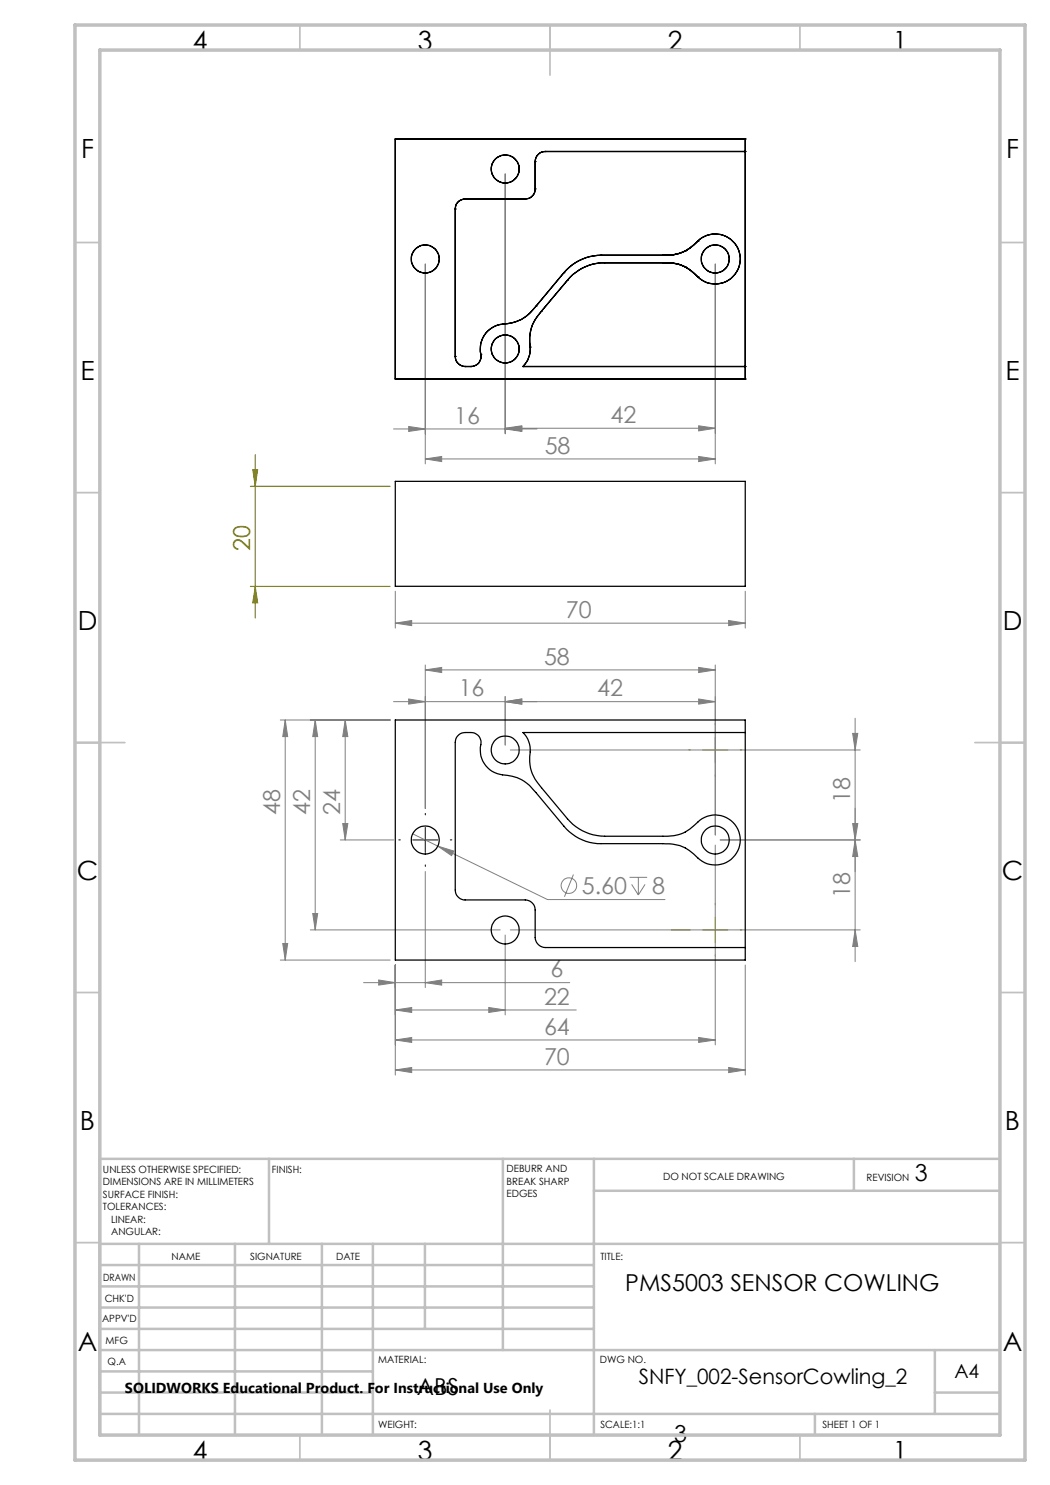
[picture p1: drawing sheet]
<svg xmlns="http://www.w3.org/2000/svg" width="210mm" height="297mm" viewBox="0 0 210 297" stroke-linecap="round" stroke-linejoin="round" font-family="sans-serif">
<g fill="none" stroke="#808080" stroke-width=".2">
<path d="M101 34.8v52M85.1 52.8v40M143.1 52.8v40M78.7 85.8h28.7M81.7 85.3l3.4 .5-3.4 .5zM85.1 91.8l3.2-.5v1zM85.1 91.8h58M101 85.8l3.4-.5v1zM101 85.7l3.4-.5v1zM101 85.7h42.1M139.7 91.3l3.4 .5-3.4 .5zM139.7 85.2l3.4 .5-3.4 .5z"/>
<path d="M79.1 118.2v7.4M149 118.2v7.4M79.1 124.6l3.2-.5v1zM79.1 124.6h69.9M81.7 139.8l3.4 .5-3.4 .5zM85.1 134l3.2-.5v1zM85.1 133v28.7M85.1 134h58M101 139.3v9.7M139.7 139.8l3.4 .5-3.4 .5zM139.7 133.5l3.4 .5-3.4 .5zM143.1 133v34"/>
<path d="M145.7 124.1l3.3 .5-3.3 .5zM56.1 144h21.9M57 144v48M57 144l.5 3.3h-.9zM63 144v42M63 144l.5 3.3h-1zM69 144v24M69 144l.6 3.3h-1.1zM101 140.3l3.4-.5v1zM102.1 150h69.9M143.1 140.3h-64.4M170.5 146.7h1.1l-.6 3.3z"/>
<path d="M171 143.6v48.7M68.1 168h10.6M68.5 164.7h1.1l-.6 3.3zM82.5 166.8l5.1 2.4M85.1 174.3v23.2M87.6 169.2l3.2 1-.5 .9zM87.6 169.2l21.9 10.7h23.5M114.7 174.9l-1.8 4.4M125.9 175.5h3.5M126.3 176.9l1.4 2.1M127.7 175.5v3.5M129 176.9l-1.3 2.1"/>
<path d="M143.1 169v40M144 168h28M170.5 164.7h1.1l-.6 3.3zM171 168l.6 3.3h-1.1zM56.1 192h21.9M56.6 188.7h.9l-.5 3.3zM62.1 186h37.9M62.5 182.7h1l-.5 3.3zM72.7 196.5h41.2M75.7 196l3.4 .5-3.4 .5zM79.1 193v22M85.1 196.5l3.2-.5v1z"/>
<path d="M101 187v16M102.1 186h69.9M149 193v22M171 186l.6 3.3h-1.1zM79.1 214l3.2-.5v1zM79.1 202l3.2-.5v1zM79.1 208l3.2-.5v1zM79.1 214h69.9M79.1 202h36.2M79.1 208h64M97.8 201.5l3.2 .5-3.2 .5zM139.7 207.5l3.4 .5-3.4 .5z"/>
<path d="M145.7 213.5l3.3 .5-3.3 .5z"/>
<circle cx="113.8" cy="177.1" r="1.55"/>
</g>
<path d="M50.1 97.3h27.9M50.6 93.9h.9l-.5 3.4zM51 90.9v32.7M50.1 117.3h27.9M51 117.3l.5 3.3h-.9zM140.5 150h5.1M143.1 147.5v5M140.5 186h5.1M143.1 183.5v5" fill="none" stroke="#808000" stroke-width=".2"/>
<path d="M80.1 168h-.3M85.1 163v-.3M85.1 173v.3M90.1 168h.3" fill="none" stroke="#000" stroke-width=".2" stroke-dasharray="15.2 1.3 1.3 1.3"/>
<path d="M82.6 168h5M85.1 165.5v5" fill="none" stroke="#000" stroke-width=".2"/>
<path d="M138.1 150h-.3M143.1 145v-.3M143.1 155v.3M148.1 150h.3M138.1 186h-3.8M143.1 181v-.3M143.1 191v.3M148.1 186h.3" fill="none" stroke="#808000" stroke-width=".2" stroke-dasharray="15.2 1.3 1.3 1.3"/>
<g fill="none" stroke="#c0c0c0" stroke-width=".35">
<path d="M60 5v5M110 5v10M160 5v5M15 48.5h5M200 48.5h5M15 98.5h5M200 98.5h5M15 148.5h10M195 148.5h10M15 198.5h5M200 198.5h5M15 248.5h5"/>
<path d="M200 248.5h5M60 287v5M110 282v10M160 287v5"/>
</g>
<g fill="none" stroke="#c0c0c0" stroke-width=".5">
<path d="M53.8 231.8v17M100.6 231.8v38.2M118.8 231.8v55.2M118.8 238.2h81.2M170.8 231.8v6.4M200 231.8h-180v55.2M20 248.8h180M20 257.3h98.8M20 253h98.8M27.8 248.8v38.2M47 248.8v38.2M64.4 248.8v38.2"/>
<path d="M74.6 248.8v38.2M85 248.8v17M20 265.8h98.8M20 261.5h98.8M20 278.5h54.6M20 274.3h54.6M20 270h180M187 278.5h13M187 270v12.8M20 282.8h180M163 282.8v4.2"/>
</g>
<path d="M15 5h190v287h-190zM20 10h180v277h-180z" fill="none" stroke="#c0c0c0" stroke-width=".7"/>
<path d="M50.6 93.9h.9l-.5 3.4zM51 117.3l.5 3.3h-.9z" fill="#808000"/>
<g fill="#808080">
<path d="M145.7 124.1l3.3 .5-3.3 .5zM79.1 124.6l3.2-.5v1zM139.7 139.8l3.4 .5-3.4 .5zM101 140.3l3.4-.5v1z"/>
<path d="M79.1 214l3.2-.5v1zM145.7 213.5l3.3 .5-3.3 .5zM75.7 196l3.4 .5-3.4 .5zM85.1 196.5l3.2-.5v1zM79.1 202l3.2-.5v1zM97.8 201.5l3.2 .5-3.2 .5zM79.1 208l3.2-.5v1zM139.7 207.5l3.4 .5-3.4 .5zM85.1 134l3.2-.5v1zM139.7 133.5l3.4 .5-3.4 .5zM87.6 169.2l2.7 1.9 .5-.9zM81.7 139.8l3.4 .5-3.4 .5zM101 140.3l3.4-.5v1zM85.1 91.8l3.2-.5v1zM139.7 91.3l3.4 .5-3.4 .5zM81.7 85.3l3.4 .5-3.4 .5zM101 85.8l3.4-.5v1zM101 85.7l3.4-.5v1zM139.7 85.2l3.4 .5-3.4 .5z"/>
<path d="M171 168l.6 3.3h-1.1zM170.5 146.7h1.1l-.6 3.3z"/>
<path d="M57 144l.5 3.3h-.9zM56.6 188.7h.9l-.5 3.3zM69 144l.6 3.3h-1.1zM68.5 164.7h1.1l-.6 3.3zM63 144l.5 3.3h-1zM62.5 182.7h1l-.5 3.3zM170.5 164.7h1.1l-.6 3.3zM171 186l.6 3.3h-1.1z"/>
</g>
<g fill="none" stroke="#000" stroke-width=".25">
<path d="M79.1 27.8v48M79.1 27.8h69.9M79.1 27.8h.1M93 39.8a1.97 1.97 0 0 0-1.9 2M93 39.8h12.1M93 39.8h.1M105.1 39.8h.1M107 37.8a1.97 1.97 0 0 1-1.9 2M107 32.3v5.5M107 32.3h.1M107 37.8h.1M109 30.3a2.02 2.02 0 0 0-2 2"/>
<path d="M109 30.3h40M109 30.3h.1M149 27.8v48M149 30.3h.1M149 27.8h.1M91.1 41.8v29.5M91.1 41.8h.1M112.8 54.5l-5.6 6.8M112.8 54.5h.1M113.5 56.1l-5.2 6.1M113.5 56.1h.1M120.2 51h.1"/>
<path d="M120.2 51a9.9 9.9 0 0 0-7.4 3.5M120.2 51h12.4M120.9 52.6a9.6 9.6 0 0 0-7.4 3.5M120.9 52.6h11.7M120.9 52.6h.1M132.6 51h.1M132.6 52.6h.1M132.6 52.6a8 8 0 0 1 7 2.8M132.6 52.6a9.2 9.2 0 0 1 4.5 .8M137.1 53.4h.1M137.1 50.2h.1M137.1 50.2a9.7 9.7 0 0 1-4.5 .8"/>
<path d="M137.1 53.4l.8 .5 1.7 1.5M137.1 53.4l1.3 .9 1.2 1.1M139.6 55.4h.1M139.6 48.2h.1M139.6 48.2a5 5 0 0 1 7 .1 5 5 0 0 1 0 7 5 5 0 0 1-7 .1M139.6 48.2a8.2 8.2 0 0 1-7 2.8M139.6 48.2l-.9 .8-1.6 1.2M139.6 48.2l-1.6 1.4-.9 .6M79.1 75.8h69.9M79.1 75.8h.1M91.1 71.3a2.02 2.02 0 0 0 1.9 2M91.1 71.3h.1"/>
<path d="M93 73.3h1.2M93 73.3h.1M94.2 73.3h.1M96.2 70.9a1.99 1.99 0 0 1-2 2.4M96.2 70.9h.1M100.5 64.8h.1M100.5 64.8a5 5 0 0 0-4.3 6.1M104.6 73.3h.1M104.6 73.3h44.4M106 69.4a5.2 5.2 0 0 1-1.4 3.9M106 69.4h.1M107.2 61.3h.1"/>
<path d="M107.2 61.3a8.2 8.2 0 0 1-6.7 3.5M107.2 61.3a8.4 8.4 0 0 1-6.7 3.5M108.3 62.2h.1M108.3 62.2a8.1 8.1 0 0 0-2.3 7.2M149 75.8h.1M149 73.3h.1M79.1 96.3h69.9v21h-69.9zM79.1 144h69.9v48h-69.9zM149 146.5h-44.4a5.3 5.3 0 0 1 1.3 4.9 8 8 0 0 0 2.4 6.1l5.2 6.3a9.8 9.8 0 0 0 7.4 3.4h11.7a8.4 8.4 0 0 0 7-2.8 5 5 0 0 1 7 .1 5 5 0 0 1 0 7 5 5 0 0 1-7 .1 8.7 8.7 0 0 0-7-2.9h-12.4a9.6 9.6 0 0 1-7.4-3.5l-5.6-6.7a8.2 8.2 0 0 0-6.7-3.5 5.1 5.1 0 0 1-4.3-6.4 1.96 1.96 0 0 0-2-2.1 2.62 2.62 0 0 0-2.7 .7l-.3 .6-.1 .7v29.5a1.97 1.97 0 0 0 1.9 2h12.1a2.04 2.04 0 0 1 1.9 2v5.5a2.1 2.1 0 0 0 2 2h40"/>
<circle cx="101.1" cy="33.8" r="2.79"/>
<circle cx="85" cy="51.8" r="2.79"/>
<circle cx="143.1" cy="51.8" r="2.8"/>
<circle cx="101.1" cy="69.8" r="2.79"/>
<circle cx="101.1" cy="150" r="2.79"/>
<circle cx="85" cy="168" r="2.79"/>
<circle cx="143.1" cy="168" r="2.8"/>
<circle cx="101.1" cy="186" r="2.79"/>
</g>
<g font-size="5.3">
<text x="38.5" y="9.9">4</text>
<text x="83.5" y="9.9">3</text>
<text x="133.6" y="9.9">2</text>
<text x="178.6" y="9.9">1</text>
<text x="16.2" y="31.7">F</text>
<text x="201.2" y="31.7">F</text>
<text x="16.1" y="75.9">E</text>
<text x="201.1" y="75.9">E</text>
<text x="15.5" y="125.9">D</text>
<text x="200.5" y="125.9">D</text>
<text x="15.4" y="175.9">C</text>
<text x="200.4" y="175.9">C</text>
<text x="16" y="225.9">B</text>
<text x="201" y="225.9">B</text>
<text x="15.5" y="270.2">A</text>
<text x="200.5" y="270.2">A</text>
<text x="38.5" y="291.9">4</text>
<text x="83.5" y="291.9">3</text>
<text x="133.6" y="291.9">2</text>
<text x="178.6" y="291.9">1</text>
</g>
<g font-size="4.7" fill="#808080">
<text x="90.8" y="84.8">16</text>
<text x="122.1" y="84.6">42</text>
<text x="108.9" y="90.8">58</text>
<text x="113.2" y="123.6">70</text>
<text x="108.8" y="133">58</text>
<text x="91.7" y="139.3">16</text>
<text x="119.5" y="139.3">42</text>
<text x="170" y="160.7" transform="rotate(-90 170 160.7)">18</text>
<text x="56" y="163.1" transform="rotate(-90 56 163.1)">48</text>
<text x="62" y="163.1" transform="rotate(-90 62 163.1)">42</text>
<text x="68" y="163.1" transform="rotate(-90 68 163.1)">24</text>
<text x="116.4" y="178.8">5.60</text>
<text x="130.4" y="178.8">8</text>
<text x="170" y="179.7" transform="rotate(-90 170 179.7)">18</text>
<text x="110.1" y="195.5">6</text>
<text x="108.8" y="201">22</text>
<text x="108.8" y="207">64</text>
<text x="108.8" y="213">70</text>
</g>
<text font-size="4.7" fill="#808000" x="50" y="110.2" transform="rotate(-90 50 110.2)">20</text>
<g font-size="4.7">
<text x="182.9" y="236.1">3</text>
<text x="125.1" y="258.1">PMS5003 SENSOR COWLING</text>
<text x="83.4" y="279.1">ABS</text>
<text x="134.8" y="288.4">3</text>
</g>
<text font-size="4.2" x="127.7" y="276.8">SNFY_002-SensorCowling_2</text>
<text font-size="3.9" x="190.9" y="275.5">A4</text>
<text font-size="2.9" x="25" y="278.6">SOLIDWORKS Educational Product. For Instructional Use Only</text>
<g font-size="2">
<text x="20.6" y="234.6">UNLESS OTHERWISE SPECIFIED:</text>
<text x="20.6" y="237.1">DIMENSIONS ARE IN MILLIMETERS</text>
<text x="20.6" y="239.6">SURFACE FINISH:</text>
<text x="54.4" y="234.6">FINISH:</text>
<text x="101.3" y="234.5">DEBURR AND</text>
<text x="101.3" y="237">BREAK SHARP</text>
<text x="101.3" y="239.5">EDGES</text>
<text x="132.6" y="236">DO NOT SCALE DRAWING</text>
<text x="173.3" y="236.2">REVISION</text>
<text x="20.6" y="242.1">TOLERANCES:</text>
<text x="22.2" y="244.6">LINEAR:</text>
<text x="22.2" y="247.1">ANGULAR:</text>
<text x="34.3" y="252">NAME</text>
<text x="50" y="251.9">SIGNATURE</text>
<text x="67.2" y="251.9">DATE</text>
<text x="120.1" y="251.9">TITLE:</text>
<text x="20.6" y="256.1">DRAWN</text>
<text x="20.9" y="260.3">CHK'D</text>
<text x="20.4" y="264.4">APPV'D</text>
<text x="21.1" y="268.8">MFG</text>
<text x="21.5" y="273">Q.A</text>
<text x="75.6" y="272.5">MATERIAL:</text>
<text x="120" y="272.5">DWG NO.</text>
<text x="75.6" y="285.5">WEIGHT:</text>
<text x="120.1" y="285.6">SCALE:1:1</text>
<text x="164.5" y="285.6">SHEET 1 OF 1</text>
</g>
</svg>
